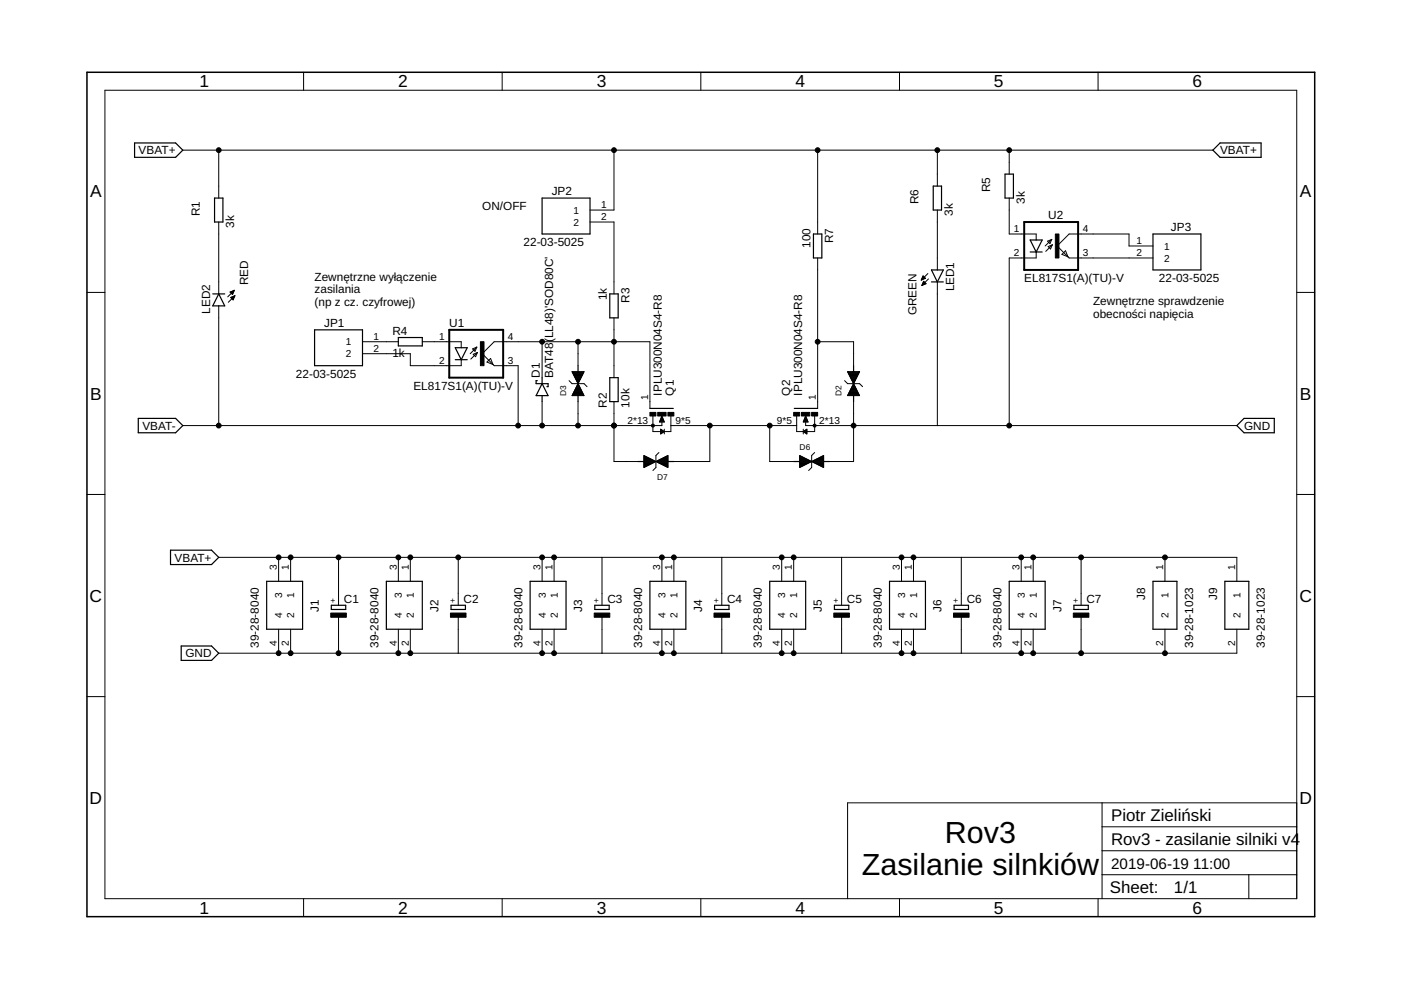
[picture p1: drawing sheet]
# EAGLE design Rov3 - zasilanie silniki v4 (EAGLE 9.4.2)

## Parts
C1  CPOL-EUE5-10.5  [E5-10,5]
C2  CPOL-EUE5-10.5  [E5-10,5]
C3  CPOL-EUE5-10.5  [E5-10,5]
C4  CPOL-EUE5-10.5  [E5-10,5]
C5  CPOL-EUE5-10.5  [E5-10,5]
C6  CPOL-EUE5-10.5  [E5-10,5]
C7  CPOL-EUE5-10.5  [E5-10,5]
D1  BAT48(LL48)'SOD80C'  [SOD80C]
D2  P6SMB20A_824501101  [VARTVSP_SMA/DO-214AC]
D3  P6SMB20A_824501101  [VARTVSP_SMA/DO-214AC]
D6  P6SMB20A_824501101  [VARTVSP_SMA/DO-214AC]
D7  P6SMB20A_824501101  [VARTVSP_SMA/DO-214AC]
J1  39-28-8040  [MOLEX_2X2_PCB_SOCKET]
J2  39-28-8040  [MOLEX_2X2_PCB_SOCKET]
J3  39-28-8040  [MOLEX_2X2_PCB_SOCKET]
J4  39-28-8040  [MOLEX_2X2_PCB_SOCKET]
J5  39-28-8040  [MOLEX_2X2_PCB_SOCKET]
J6  39-28-8040  [MOLEX_2X2_PCB_SOCKET]
J7  39-28-8040  [MOLEX_2X2_PCB_SOCKET]
J8  39-28-1023  [MOLEX_1X2_PCB_SOCKET]
J9  39-28-1023  [MOLEX_1X2_PCB_SOCKET]
JP1  22-03-5025  [2.50MM_MINI-SPOX_2PIN_PCB_SOCKET]
JP2  22-03-5025  [2.50MM_MINI-SPOX_2PIN_PCB_SOCKET]
JP3  22-03-5025  [2.50MM_MINI-SPOX_2PIN_PCB_SOCKET]
LED1  GREEN  LEDCHIP-LED0805  [CHIP-LED0805]
LED2  RED  LEDCHIP-LED0805  [CHIP-LED0805]
Q1  IPLU300N04S4-R8  [PG-HSOF-8-1]
Q2  IPLU300N04S4-R8  [PG-HSOF-8-1]
R1  3k  R-EU_R1206  [R1206]
R2  10k  R-EU_R1206  [R1206]
R3  1k  R-EU_R1206  [R1206]
R4  1k  R-EU_R1206  [R1206]
R5  3k  R-EU_R1206  [R1206]
R6  3k  R-EU_R1206  [R1206]
R7  100  R-EU_R1206  [R1206]
U1  EL817S1(A)(TU)-V  [SOIC254P1030X390-4N_EL817S1(A)(TU)-V]
U2  EL817S1(A)(TU)-V  [SOIC254P1030X390-4N_EL817S1(A)(TU)-V]

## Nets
GND: C1.- C2.- C3.- C4.- C5.- C6.- C7.- D2.1 D6.2 J1.2 J1.4 J2.2 J2.4 J3.2 J3.4 J4.2 J4.4 J5.2 J5.4 J6.2 J6.4 J7.2 J7.4 J8.2 J9.2 LED1.C Q2.2(S) Q2.3(S) Q2.4(S) Q2.5(S) Q2.6(S) Q2.7(S) Q2.8(S) Q2.10(S) Q2.11(S) Q2.12(S) Q2.13(S) Q2.14(S) Q2.15(S) U2.2(C)
N$1 [signal]: LED1.A R6.1
N$2: D6.1 D7.1 Q1.9(D) Q1.16(D) Q1.17(D) Q1.18(D) Q1.19(D) Q2.9(D) Q2.16(D) Q2.17(D) Q2.18(D) Q2.19(D)
N$3 [signal]: JP1.1 R4.1
N$4 [signal]: D1.C D3.2 Q1.1(G) R2.2 R3.2 U1.4(COL)
N$5 [signal]: JP1.2 U1.2(C)
N$6 [signal]: R4.2 U1.1(A)
N$7 [signal]: JP2.2 R3.1
N$8 [signal]: JP3.2 U2.3(EMIT)
N$9 [signal]: JP3.1 U2.4(COL)
N$10 [signal]: R5.1 U2.1(A)
N$11: LED2.C R1.1
N$15 [signal]: D2.2 Q2.1(G) R7.2
VBAT+: C1.+ C2.+ C3.+ C4.+ C5.+ C6.+ C7.+ J1.1 J1.3 J2.1 J2.3 J3.1 J3.3 J4.1 J4.3 J5.1 J5.3 J6.1 J6.3 J7.1 J7.3 J8.1 J9.1 JP2.1 R1.2 R5.2 R6.2 R7.1
VBAT-: D1.A D3.1 D7.2 LED2.A Q1.2(S) Q1.3(S) Q1.4(S) Q1.5(S) Q1.6(S) Q1.7(S) Q1.8(S) Q1.10(S) Q1.11(S) Q1.12(S) Q1.13(S) Q1.14(S) Q1.15(S) R2.1 U1.3(EMIT)

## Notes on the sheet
- ON/OFF
- Zewnętrzne wyłączenie
  zasilania
  (np z cz. czyfrowej)
- Zewnętrzne sprawdzenie 
  obecności napięcia
- Piotr Zieliński
- Rov3
  Zasilanie silnkiów
